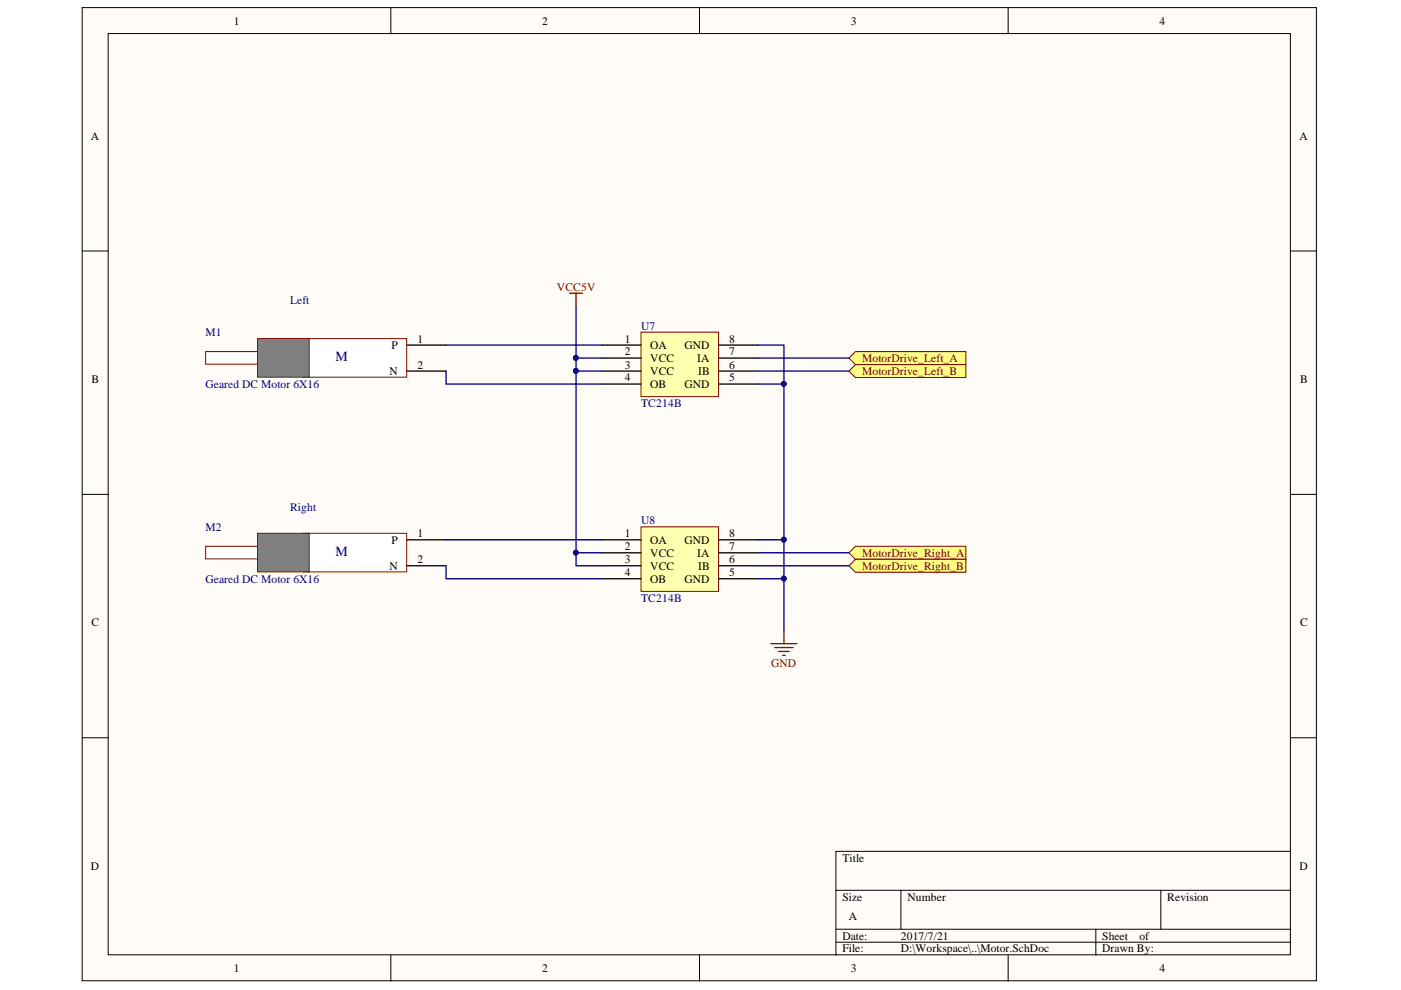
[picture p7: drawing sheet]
<svg xmlns="http://www.w3.org/2000/svg" width="297mm" height="210mm" viewBox="0 0 297 210" stroke-linecap="round" stroke-linejoin="round" font-family="sans-serif">
<g fill="#fffcf8" stroke="#000" stroke-width=".21">
<path d="M17.4 1.6h261.7v206.3h-261.7z"/>
<path d="M22.9 7.1h250.7v195.3h-250.7z"/>
</g>
<g fill="none" stroke="#000" stroke-width=".21">
<path d="M82.9 1.6v5.5M148.3 1.6v5.5M213.7 1.6v5.5M17.4 53.2h5.5M273.7 53.2h5.5M17.4 104.8h5.5M273.7 104.8h5.5M17.4 156.4h5.5M273.7 156.4h5.5M177.2 188.8h96.5M177.2 197h96.5M177.2 199.8h96.5"/>
<path d="M191 188.8v8.2M232.3 197v5.5M246.1 188.8v8.2M273.7 180.5h-96.5v22M82.9 202.5v5.5M148.3 202.5v5.5M213.7 202.5v5.5"/>
</g>
<path d="M135.9 70.4h16.5v13.7h-16.5z" fill="#ffffb0" stroke="#800000" stroke-width=".21"/>
<path d="M127.6 73.2h8.3M127.6 75.9h8.3M127.6 78.7h8.3M152.4 73.2h8.3M152.4 75.9h8.3M152.4 78.7h8.3M127.6 81.4h8.3M152.4 81.4h8.3" fill="none" stroke="#000" stroke-width=".28"/>
<path d="M135.9 111.7h16.5v13.7h-16.5z" fill="#ffffb0" stroke="#800000" stroke-width=".21"/>
<path d="M127.6 114.5h8.3M127.6 117.2h8.3M127.6 120h8.3M152.4 114.5h8.3M152.4 117.2h8.3M152.4 120h8.3M127.6 122.7h8.3M152.4 122.7h8.3" fill="none" stroke="#000" stroke-width=".28"/>
<path d="M120.7 62.2h2.8M122.1 62.2v2.7M163.5 136.5h5.5M164.3 137.3h3.8M165.1 138.1h2.2M165.9 138.9h.6M166.2 133.7v2.8" fill="none" stroke="#800000" stroke-width=".28"/>
<g fill="#ffff80" stroke="#800000" stroke-width=".21">
<path d="M180 75.9l1.4-1.4h23.4v2.8h-23.4z" fill-rule="evenodd"/>
<path d="M180 78.7l1.4-1.4h23.4v2.8h-23.4z" fill-rule="evenodd"/>
<path d="M180 117.2l1.4-1.4h23.4v2.8h-23.4z" fill-rule="evenodd"/>
<path d="M180 120l1.4-1.4h23.4v2.7h-23.4z" fill-rule="evenodd"/>
</g>
<g fill="#fff" stroke="#800000" stroke-width=".21">
<path d="M43.6 74.5h12.3v2.7h-12.3z"/>
<path d="M64.3 71.8h21.9v8.2h-21.9z"/>
</g>
<path d="M54.6 71.8h11v8.2h-11z" fill="#808080" stroke="#800000" stroke-width=".21"/>
<path d="M86.3 73.2h8.3M86.3 78.7h8.3" fill="none" stroke="#000" stroke-width=".28"/>
<g fill="#fff" stroke="#800000" stroke-width=".21">
<path d="M43.6 115.8h12.3v2.7h-12.3z"/>
<path d="M64.3 113.1h21.9v8.2h-21.9z"/>
</g>
<path d="M54.6 113.1h11v8.2h-11z" fill="#808080" stroke="#800000" stroke-width=".21"/>
<path d="M86.3 114.5h8.3M86.3 120h8.3" fill="none" stroke="#000" stroke-width=".28"/>
<g fill="none" stroke="#000080" stroke-width=".28">
<path d="M94.6 78.7v2.7h33M94.6 73.2h33M122.1 64.9v11h5.5M122.1 75.9v2.8h5.5M122.1 78.7v38.5h5.5M160.7 73.2h5.5v8.2M160.7 75.9h19.3M160.7 78.7h19.3M160.7 81.4h5.5v33.1M94.6 120v2.7h33M94.6 114.5h33M122.1 117.2v2.8h5.5"/>
<path d="M160.7 114.5h5.5v8.2M160.7 117.2h19.3M160.7 120h19.3M160.7 122.7h5.5v11"/>
</g>
<g fill="#000080" stroke="#000080" stroke-width=".21">
<circle cx="122.1" cy="75.9" r=".51"/>
<circle cx="122.1" cy="78.6" r=".51"/>
<circle cx="122.1" cy="117.2" r=".51"/>
<circle cx="166.2" cy="122.7" r=".51"/>
<circle cx="166.2" cy="114.4" r=".51"/>
<circle cx="166.2" cy="81.4" r=".51"/>
</g>
<g font-size="3" fill="#000080">
<text x="71.1" y="76.6">M</text>
<text x="71.1" y="118">M</text>
</g>
<g font-size="2.5">
<text x="49.6" y="5.2">1</text>
<text x="114.9" y="5.2">2</text>
<text x="180.4" y="5.2">3</text>
<text x="245.9" y="5.2">4</text>
<text x="19.3" y="29.7">A</text>
<text x="275.6" y="29.7">A</text>
<text x="83" y="74">P</text>
<text x="88.6" y="72.7">1</text>
<text x="132.4" y="72.7">1</text>
<text x="132.4" y="75.4">2</text>
<text x="137.9" y="74">OA</text>
<text x="137.9" y="76.7">VCC</text>
<text x="145.1" y="74">GND</text>
<text x="147.8" y="76.7">IA</text>
<text x="154.6" y="75.4">7</text>
<text x="154.6" y="72.7">8</text>
<text x="19.4" y="81.2">B</text>
<text x="82.5" y="79.5">N</text>
<text x="88.6" y="78.2">2</text>
<text x="132.4" y="78.2">3</text>
<text x="132.4" y="80.9">4</text>
<text x="137.9" y="79.5">VCC</text>
<text x="137.9" y="82.3">OB</text>
<text x="145.1" y="82.3">GND</text>
<text x="148" y="79.5">IB</text>
<text x="154.6" y="80.9">5</text>
<text x="154.6" y="78.2">6</text>
<text x="275.6" y="81.2">B</text>
<text x="88.6" y="113.9">1</text>
<text x="132.4" y="113.9">1</text>
<text x="154.6" y="113.9">8</text>
<text x="83" y="115.3">P</text>
<text x="88.6" y="119.4">2</text>
<text x="132.4" y="116.7">2</text>
<text x="132.4" y="119.4">3</text>
<text x="137.9" y="115.3">OA</text>
<text x="137.9" y="118">VCC</text>
<text x="145.1" y="115.3">GND</text>
<text x="147.8" y="118">IA</text>
<text x="154.6" y="119.4">6</text>
<text x="154.6" y="116.7">7</text>
<text x="82.5" y="120.8">N</text>
<text x="132.4" y="122.2">4</text>
<text x="137.9" y="120.8">VCC</text>
<text x="137.9" y="123.5">OB</text>
<text x="145.1" y="123.5">GND</text>
<text x="148" y="120.8">IB</text>
<text x="154.6" y="122.2">5</text>
<text x="19.4" y="132.8">C</text>
<text x="275.6" y="132.8">C</text>
<text x="19.3" y="184.5">D</text>
<text x="178.6" y="182.7">Title</text>
<text x="275.6" y="184.5">D</text>
<text x="178.6" y="191">Size</text>
<text x="192.4" y="191">Number</text>
<text x="247.5" y="191">Revision</text>
<text x="180" y="195.1">A</text>
<text x="178.6" y="199.2">Date:</text>
<text x="178.6" y="201.9">File:</text>
<text x="191" y="199.2">2017/7/21</text>
<text x="191" y="201.9">D:\Workspace\..\Motor.SchDoc</text>
<text x="233.7" y="199.2">Sheet</text>
<text x="233.7" y="201.9">Drawn By:</text>
<text x="241.6" y="199.2">of</text>
<text x="49.6" y="206.1">1</text>
<text x="114.9" y="206.1">2</text>
<text x="180.4" y="206.1">3</text>
<text x="245.9" y="206.1">4</text>
</g>
<g font-size="2.5" fill="#000080">
<text x="61.5" y="64.4">Left</text>
<text x="43.6" y="71.2">M1</text>
<text x="135.9" y="69.9">U7</text>
<text x="43.6" y="82.3">Geared DC Motor 6X16</text>
<text x="135.9" y="86.4">TC214B</text>
<text x="43.6" y="112.5">M2</text>
<text x="61.5" y="108.4">Right</text>
<text x="135.9" y="111.2">U8</text>
<text x="43.6" y="123.5">Geared DC Motor 6X16</text>
<text x="135.9" y="127.7">TC214B</text>
</g>
<g font-size="2.5" fill="#800000">
<text x="118.1" y="61.6">VCC5V</text>
<text x="182.8" y="76.7">MotorDrive_Left_A</text>
<text x="182.8" y="79.5">MotorDrive_Left_B</text>
<text x="182.8" y="118">MotorDrive_Right_A</text>
<text x="182.8" y="120.8">MotorDrive_Right_B</text>
<text x="163.5" y="141.4">GND</text>
</g>
</svg>
